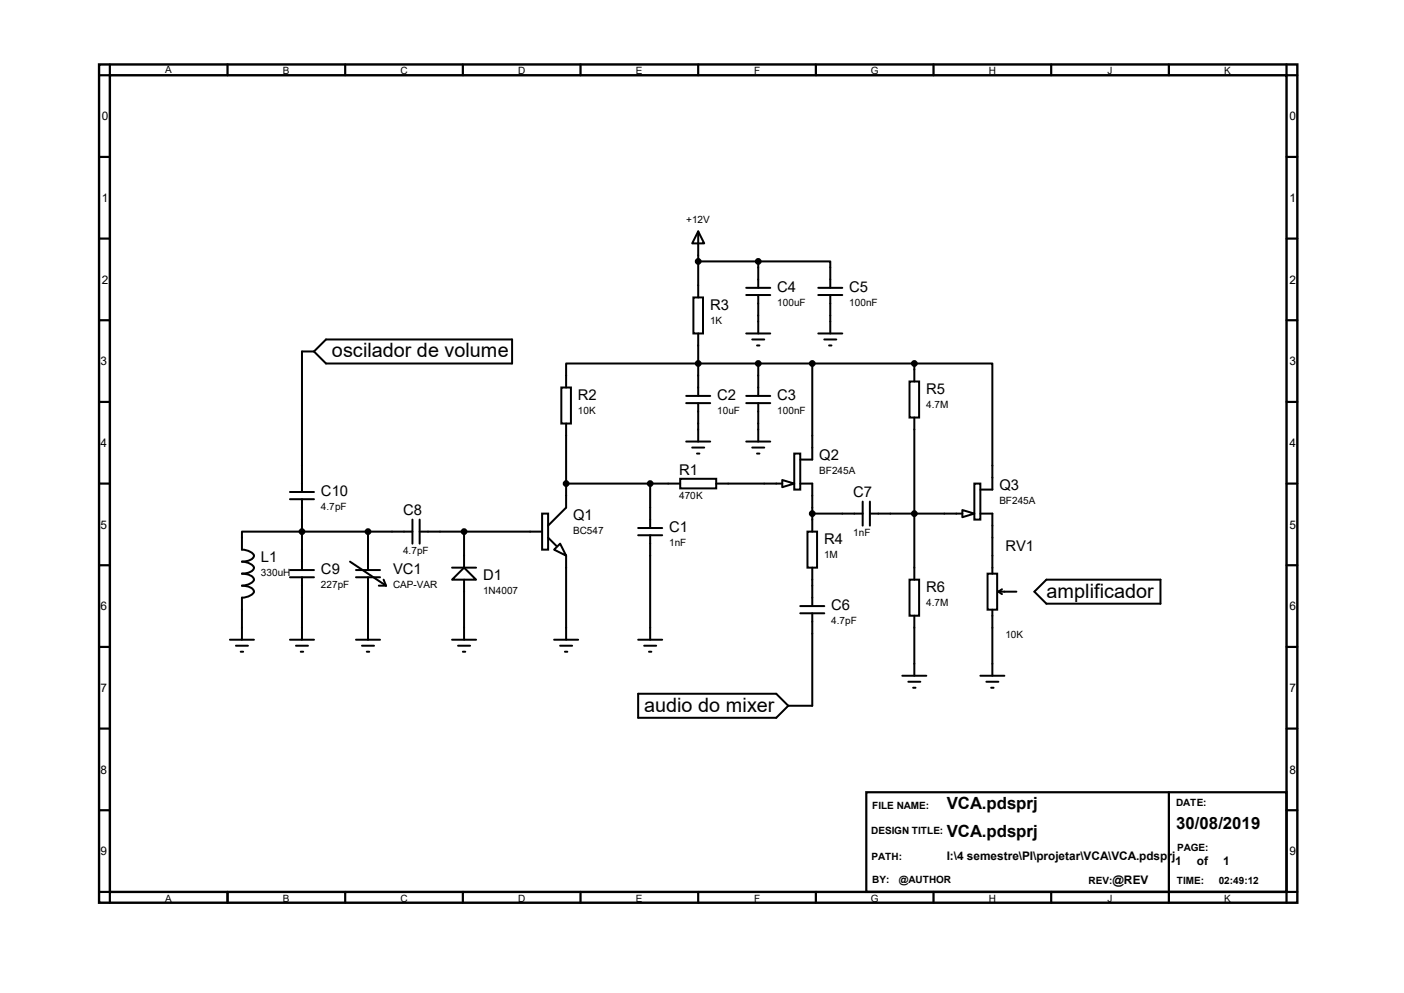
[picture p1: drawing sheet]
<svg xmlns="http://www.w3.org/2000/svg" width="297mm" height="210mm" viewBox="0 0 297 210" stroke-linecap="round" stroke-linejoin="round" font-family="sans-serif">
<path d="M21 13.6h253.4v177.3h-253.4zM23.2 15.9h249v172.7h-249z" fill="none" stroke="#000" stroke-width=".51"/>
<g fill="none" stroke="#000" stroke-width=".47">
<path d="M23.2 13.6v2.3h-2.2M48.1 13.6v2.3M73 13.6v2.3M97.9 13.6v2.3M122.8 13.6v2.3M147.7 13.6v2.3M172.6 13.6v2.3M197.5 13.6v2.3M222.4 13.6v2.3M247.3 13.6v2.3M272.2 13.6v2.3h2.2M21 33.2h2.2"/>
<path d="M272.2 33.2h2.2M21 50.5h2.2M272.2 50.5h2.2M21 67.7h2.2M272.2 67.7h2.2M21 85h2.2M272.2 85h2.2M21 102.3h2.2M21 119.5h2.2M272.2 102.3h2.2M272.2 119.5h2.2M21 136.8h2.2"/>
<path d="M272.2 136.8h2.2M21 154.1h2.2M272.2 154.1h2.2M21 171.4h2.2M183.3 167.6h88.9v21h-88.9zM247.3 167.6v23.3M272.2 171.4h2.2M21 188.6h2.2v2.3M48.1 188.6v2.3M73 188.6v2.3M97.9 188.6v2.3M122.8 188.6v2.3"/>
<path d="M147.7 188.6v2.3M172.6 188.6v2.3M197.5 188.6v2.3M222.4 188.6v2.3M274.4 188.6h-2.2v2.3"/>
</g>
<g fill="none" stroke="#000" stroke-width=".42">
<path d="M147.7 48.9l1.3 2.6h-2.6zM147.7 48.9v14M147.7 55.3h12.7M160.4 55.3h15.2v5.6M160.4 55.3v5.6M66.4 74.3l2.6-2.5h39.3v5.1h-39.3zM66.4 74.3h-2.5v29.8M146.7 62.9h2v7.6h-2zM147.7 70.5v13.2M157.9 62.4h5M157.9 60.9h5M157.9 70.5h5"/>
<path d="M159.1 71.8h2.6M160.1 73.1h.6M160.4 62.4v8.1M160.4 76.9v6.8M171.8 76.9v20.3h-2.5M173.1 62.4h5.1M173.1 60.9h5.1M173.1 70.5h5.1M174.4 71.8h2.5M175.4 73.1h.5M175.6 62.4v8.1M193.4 76.9h-73.6v5.1"/>
<path d="M193.4 76.9h16.5v26.6h-2.5M193.4 76.9v3.8M118.7 82h2.1v7.6h-2.1zM119.8 89.6v17.8l-3.8 3.8M145.2 85.3h5M145.2 83.7h5M145.2 93.4h5M146.4 94.7h2.6M147.4 95.9h.6M147.7 85.3v8.1M157.9 85.3h5M157.9 83.7h5"/>
<path d="M157.9 93.4h5M159.1 94.7h2.6M160.1 95.9h.6M160.4 85.3v8.1M168 95.9h1.3v7.6h-1.3zM192.4 80.7h2v7.6h-2zM193.4 88.3v34.3M61.3 105.6h5.1M61.3 104.1h5.1M63.9 105.6v15M74 118.8l7.7 5.1M77.9 112.4v8.2"/>
<path d="M87.2 112.4h-36v3.8a2.69 2.69 0 0 1 2.5 1.3 2.31 2.31 0 0 1-2.5 1.3 2.69 2.69 0 0 1 2.5 1.3 2.31 2.31 0 0 1-2.5 1.2 2.31 2.31 0 0 1 2.5 1.3 2.69 2.69 0 0 1-2.5 1.3 2.31 2.31 0 0 1 2.5 1.2 2.69 2.69 0 0 1-2.5 1.3v8.9M87.2 109.9v5.1M88.8 112.4h25.9M88.8 109.9v5.1M98.2 112.4v7.7M114.7 108.6h1.3v7.6h-1.3zM116 113.7l1.7 1.8M117.2 116.2l1.3-1.2 1.3 2.5zM119.8 102.3h24.1M119.8 117.5v17.8M135 113.2h5.1M135 111.7h5.1"/>
<path d="M137.5 102.3v9.4M137.5 113.2v22.1M143.9 101.3h7.6v2h-7.6zM151.5 102.3h14M165.5 101.5l2.5 .8-2.5 .7zM169.3 102.3h2.5v10.1M170.8 112.4h2v7.7h-2zM171.8 108.6h10.7M182.5 106.1v5.1M184 108.6h19.6M184 106.1v5.1M203.6 107.9l2.5 .7-2.5 .8z"/>
<path d="M206.1 102.3h1.3v7.6h-1.3zM207.4 108.6h2.5v12.7M48.6 135.3h5.1M49.9 136.6h2.6M50.9 137.8h.5M61.3 135.3h5.1M61.3 122.1h5.1M61.3 120.6h5.1M62.6 136.6h2.6M63.6 137.8h.5M63.9 122.1v13.2M75.3 135.3h5.1"/>
<path d="M75.3 122.1h5.1M75.3 120.6h5.1M76.6 136.6h2.5M77.6 137.8h.5M77.9 122.1v13.2M80.1 123.9h1.6M81.2 122.6l.5 1.3M95.6 122.6l2.6-2.5 2.5 2.5zM95.6 135.3h5.1M95.6 120.1h5.1M96.9 136.6h2.5M97.9 137.8h.5"/>
<path d="M98.2 122.6v12.7M117.2 135.3h5.1M118.5 136.6h2.5M119.5 137.8h.5M135 135.3h5.1M136.3 136.6h2.5M137.3 137.8h.5M169.3 129.7h5.1M169.3 128.2h5.1M171.8 120.1v8.1M171.8 129.7v19.6h-5M192.4 122.6h2v7.6h-2z"/>
<path d="M193.4 130.2v12.7M208.9 121.3h2v7.6h-2zM209.9 128.9v14M211.2 125.1l.8 .5M211.2 125.1h3.8M212 124.6l-.8 .5M218.8 125.1l2.6-2.5h24.1v5.1h-24.1zM135 146.7h29.2l2.6 2.6-2.6 2.5h-29.2zM190.9 142.9h5.1M192.2 144.2h2.5M193.2 145.5h.5M207.4 142.9h5.1"/>
<path d="M208.7 144.2h2.5M209.7 145.5h.5"/>
</g>
<g fill="#000" stroke="#000" stroke-width=".42">
<circle cx="147.7" cy="55.3" r=".51"/>
<circle cx="160.4" cy="55.3" r=".51"/>
<circle cx="147.7" cy="76.9" r=".51"/>
<circle cx="160.4" cy="76.9" r=".51"/>
<circle cx="171.8" cy="76.9" r=".51"/>
<circle cx="193.4" cy="76.9" r=".51"/>
<circle cx="63.9" cy="112.4" r=".51"/>
<circle cx="77.9" cy="112.4" r=".51"/>
<circle cx="98.2" cy="112.4" r=".51"/>
<circle cx="119.8" cy="102.3" r=".51"/>
<circle cx="137.5" cy="102.3" r=".51"/>
<circle cx="171.8" cy="108.6" r=".51"/>
<circle cx="193.4" cy="108.6" r=".51"/>
</g>
<g font-size="4.2">
<text x="70.2" y="75.6">oscilador de volume</text>
<text x="221.4" y="126.4">amplificador</text>
<text x="136.3" y="150.5">audio do mixer</text>
</g>
<g font-size="3.6">
<text x="200.3" y="171.2">VCA.pdsprj</text>
<text x="200.3" y="177">VCA.pdsprj</text>
<text x="248.8" y="175.3">30/08/2019</text>
</g>
<g font-size="3.1">
<text x="150.2" y="65.5">R3</text>
<text x="164.4" y="61.7">C4</text>
<text x="179.7" y="61.7">C5</text>
<text x="195.9" y="83.3">R5</text>
<text x="122.3" y="84.6">R2</text>
<text x="151.7" y="84.6">C2</text>
<text x="164.4" y="84.6">C3</text>
<text x="143.7" y="100.4">R1</text>
<text x="173.3" y="97.3">Q2</text>
<text x="67.9" y="104.9">C10</text>
<text x="180.5" y="105.2">C7</text>
<text x="211.4" y="103.6">Q3</text>
<text x="85.3" y="109">C8</text>
<text x="121.2" y="110">Q1</text>
<text x="141.6" y="112.5">C1</text>
<text x="55.2" y="118.9">L1</text>
<text x="174.3" y="115.1">R4</text>
<text x="212.7" y="116.6">RV1</text>
<text x="67.9" y="121.4">C9</text>
<text x="83.1" y="121.4">VC1</text>
<text x="102.2" y="122.7">D1</text>
<text x="195.9" y="125.2">R6</text>
<text x="175.9" y="129">C6</text>
</g>
<g font-size="2.5">
<text x="21.5" y="25.4">0</text>
<text x="272.8" y="25.4">0</text>
<text x="21.5" y="42.7">1</text>
<text x="272.8" y="42.7">1</text>
<text x="21.5" y="60">2</text>
<text x="272.8" y="60">2</text>
<text x="21.3" y="77.3">3</text>
<text x="272.8" y="77.3">3</text>
<text x="21.3" y="94.5">4</text>
<text x="272.8" y="94.5">4</text>
<text x="21.3" y="111.8">5</text>
<text x="272.8" y="111.8">5</text>
<text x="21.3" y="129.1">6</text>
<text x="272.8" y="129.1">6</text>
<text x="21.3" y="146.3">7</text>
<text x="272.8" y="146.3">7</text>
<text x="21.3" y="163.6">8</text>
<text x="272.8" y="163.6">8</text>
<text x="21.3" y="180.9">9</text>
<text x="200.3" y="181.9">I:\4 semestre\PI\projetar\VCA\VCA.pdsprj</text>
<text x="248.6" y="183">1</text>
<text x="253.2" y="183">of</text>
<text x="258.8" y="183">1</text>
<text x="272.8" y="180.9">9</text>
<text x="235.3" y="187">@REV</text>
</g>
<g font-size="2.1">
<text x="35" y="15.4">A</text>
<text x="59.9" y="15.7">B</text>
<text x="84.7" y="15.7">C</text>
<text x="109.6" y="15.7">D</text>
<text x="134.5" y="15.7">E</text>
<text x="159.5" y="15.7">F</text>
<text x="184.2" y="15.7">G</text>
<text x="209.2" y="15.7">H</text>
<text x="234.3" y="15.7">J</text>
<text x="259" y="15.7">K</text>
<text x="145.2" y="47.2">+12V</text>
<text x="164.4" y="64.6">100uF</text>
<text x="179.7" y="64.6">100nF</text>
<text x="150.2" y="68.5">1K</text>
<text x="122.3" y="87.5">10K</text>
<text x="151.7" y="87.5">10uF</text>
<text x="164.4" y="87.5">100nF</text>
<text x="195.9" y="86.2">4.7M</text>
<text x="173.3" y="100.2">BF245A</text>
<text x="67.9" y="107.8">4.7pF</text>
<text x="143.7" y="105.5">470K</text>
<text x="211.4" y="106.6">BF245A</text>
<text x="121.2" y="112.9">BC547</text>
<text x="180.5" y="113.3">1nF</text>
<text x="85.3" y="117.1">4.7pF</text>
<text x="141.6" y="115.4">1nF</text>
<text x="174.3" y="118">1M</text>
<text x="55.2" y="121.8">330uH</text>
<text x="67.9" y="124.3">227pF</text>
<text x="83.1" y="124.3">CAP-VAR</text>
<text x="102.2" y="125.6">1N4007</text>
<text x="175.9" y="132">4.7pF</text>
<text x="195.9" y="128.1">4.7M</text>
<text x="212.7" y="134.9">10K</text>
<text x="184.5" y="171">FILE NAME:</text>
<text x="248.8" y="170.5">DATE:</text>
<text x="184.3" y="176.5">DESIGN TITLE:</text>
<text x="249" y="179.9">PAGE:</text>
<text x="184.4" y="181.8">PATH:</text>
<text x="35" y="190.7">A</text>
<text x="59.9" y="190.7">B</text>
<text x="84.7" y="190.7">C</text>
<text x="109.6" y="190.7">D</text>
<text x="134.5" y="190.7">E</text>
<text x="159.5" y="190.7">F</text>
<text x="184.2" y="190.7">G</text>
<text x="184.5" y="186.8">BY:</text>
<text x="190.1" y="186.8">@AUTHOR</text>
<text x="209.2" y="190.7">H</text>
<text x="230.3" y="186.9">REV:</text>
<text x="234.3" y="190.7">J</text>
<text x="249" y="186.9">TIME:</text>
<text x="257.8" y="186.9">02:49:12</text>
<text x="259" y="190.7">K</text>
</g>
</svg>
